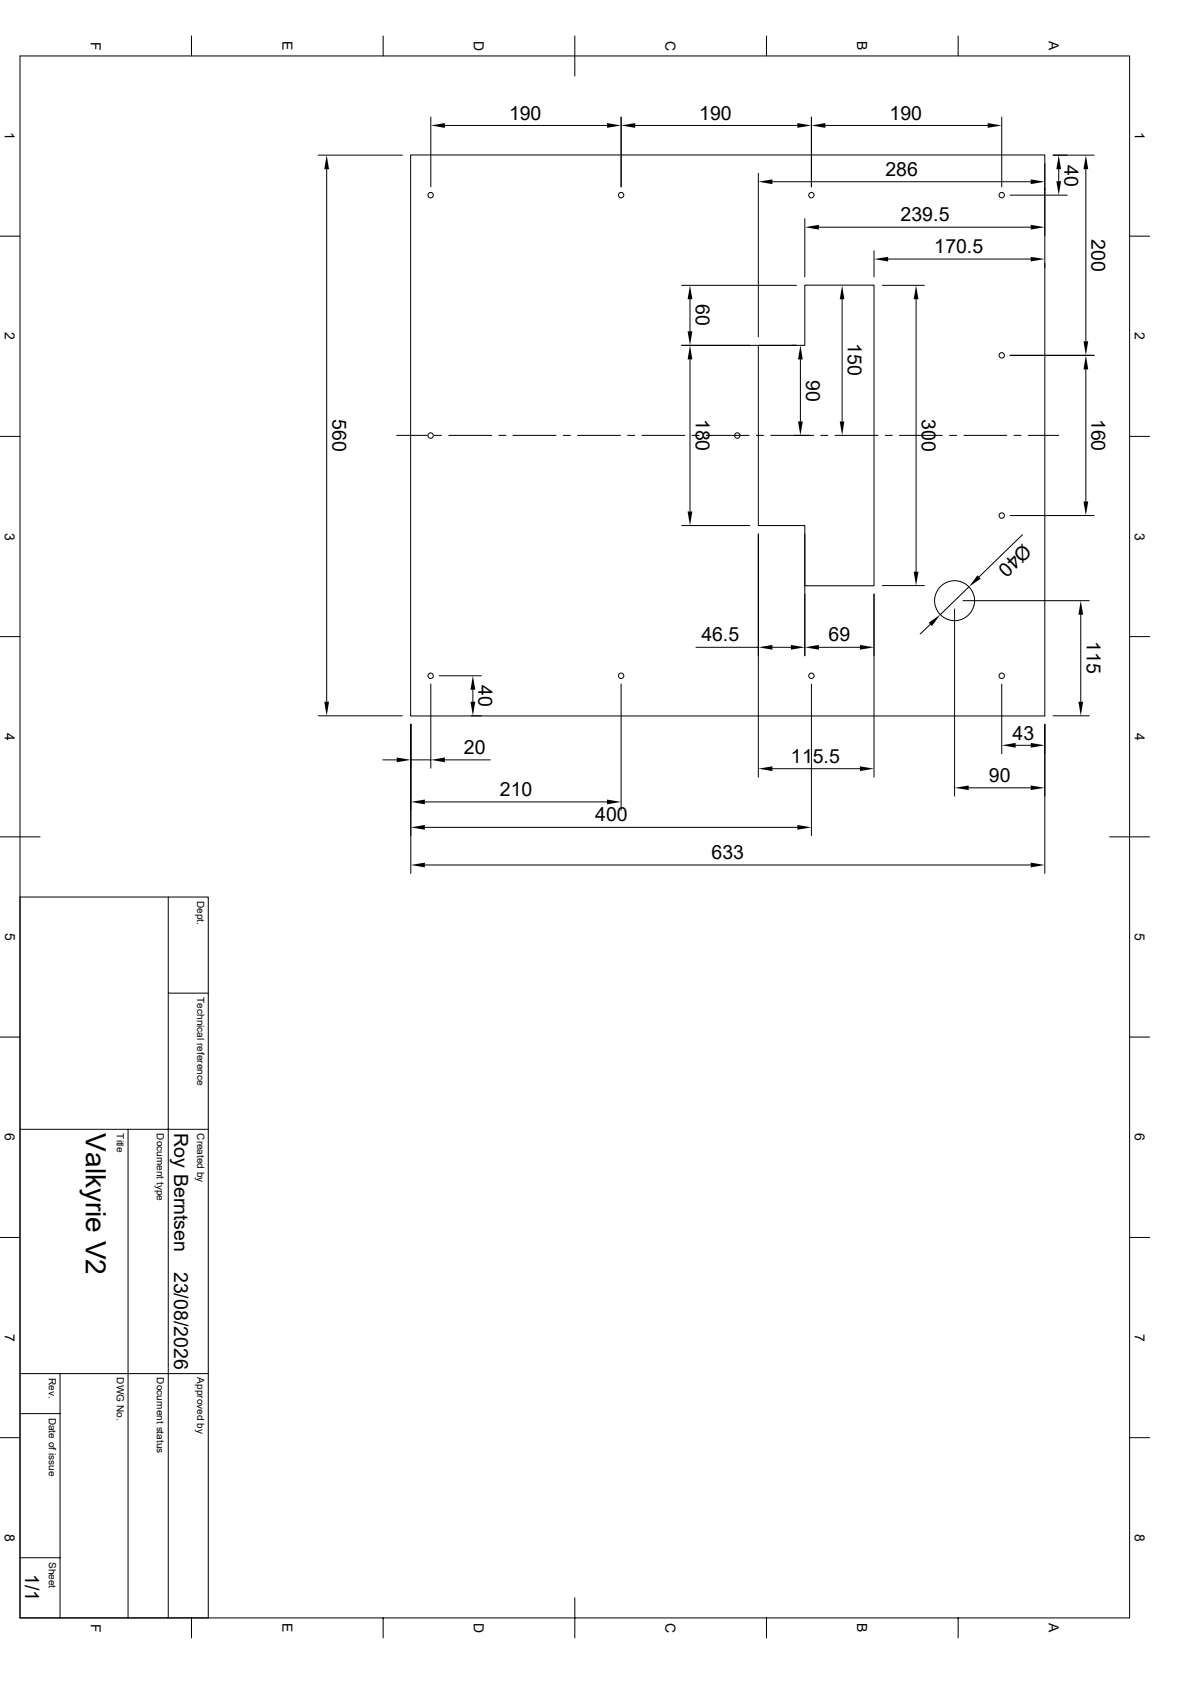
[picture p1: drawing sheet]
<svg xmlns="http://www.w3.org/2000/svg" width="297mm" height="420mm" viewBox="0 0 297 420" stroke-linecap="round" stroke-linejoin="round" font-family="sans-serif">
<g fill="none" stroke="#000" stroke-width=".25">
<path d="M5 14h276.9v390h-276.9zM47.8 9v5M95.6 9v5M143.5 9v10M191.3 9v5M239.1 9v5M79.4 38.7h21M102.5 38.7h158.3v140.1h-158.3zM107.5 29.3v17.4M111 31.3h40.5M155 29.3v17.4M158.5 31.3h40.5"/>
<path d="M202.5 29.3v17.4M206 31.3h40.5M250 29.3v17.4M262.8 38.7h10.3M0 59h5M81.5 42.2v133M189.3 43.3v40.8M192.8 45.4h64.5M200.9 54.6v14.5M204.4 56.7h52.9M252.1 48.7h14.3M260.8 40.9v17.9"/>
<path d="M264.2 42.2v3.1M271 42.2v43M281.9 59h5M170.1 71.2h28.7M172.2 74.7v8M200.9 71.2h17.2v75.1h-17.2v-15.1h-11.6v-45h11.6zM210.2 74.7v30.5M218.1 62.6v6.5M220.2 71.2h10.5M221.7 64.7h35.6M228.6 74.7v68M260.8 65.7v1.1"/>
<path d="M170.1 86.2h28.7M172.2 89.7v38M199.8 89.7v15.5M252.1 88.7h21M271 92.2v33M0 109h5M99 108.7h7.6M108.4 108.7h1.8M112 108.7h10.7M124.5 108.7h1.8M128.1 108.7h10.7M140.6 108.7h1.8"/>
<path d="M144.1 108.7h10.8M156.6 108.7h1.8M160.2 108.7h10.7M172.7 108.7h1.8M176.3 108.7h10.7M188.8 108.7h1.8M192.4 108.7h10.7M204.9 108.7h1.7M208.4 108.7h10.8M220.9 108.7h1.8M224.5 108.7h10.7M237 108.7h1.8"/>
<path d="M240.6 108.7h10.7M253.1 108.7h1.7M256.6 108.7h7.6M281.9 109h5M170.1 131.2h17.1M189.3 133.3v60.8M200.9 133.3v30.4M252.1 128.7h21M255.2 133.5l-10.9 10.6M0 159h5M218.1 148.3v45.8M220.2 146.2h10.5"/>
<path d="M232.2 155.9l-2.5 2.4M238.3 152.1v46.7M240.4 150h31.5M241.9 146.5l-7.2 7M269.7 153.5v21.7M281.9 159h5M79.4 178.7h21M107.5 170.8v21M109.6 168.7h10.5M117.6 178.7h2.5M118 172.2v3M155 170.8v31.5"/>
<path d="M173.7 161.6h15.6M192.8 161.6h4.6M202.5 170.8v37.9M204.4 161.6h10.2M250 170.8v17.4M262.8 178.7h9.1M95.5 189.7h3.5M102.5 189.7h5M102.5 180.8v37.3M111 189.7h11.4M192.8 191.9h21.8M241.8 196.7h15.5"/>
<path d="M253.5 186.1h3.8M260.8 180.8v37.3M0 209h10M106 216h151.3M106 200.2h45.5M106 206.6h93M276.9 209h10M5 224h47v180M42 224v180M0 259h5M42 248h10M281.9 259h5"/>
<path d="M5 282h47M32 282v122M0 309h5M281.9 309h5M0 359h5M5 353h10M5 343h47M15 343v61M281.9 359h5M5 389h10M143.5 398.9v10.1M47.8 404v5"/>
<path d="M95.6 404v5M191.3 404v5M239.1 404v5"/>
<circle cx="107.5" cy="48.7" r=".68"/>
<circle cx="155" cy="48.7" r=".68"/>
<circle cx="202.5" cy="48.7" r=".68"/>
<circle cx="250" cy="48.7" r=".68"/>
<circle cx="250" cy="88.7" r=".68"/>
<circle cx="107.5" cy="108.8" r=".68"/>
<circle cx="184" cy="108.8" r=".68"/>
<circle cx="250" cy="128.7" r=".68"/>
<circle cx="238.2" cy="150" r="5"/>
<circle cx="107.5" cy="168.7" r=".68"/>
<circle cx="155" cy="168.7" r=".68"/>
<circle cx="202.5" cy="168.7" r=".68"/>
<circle cx="250" cy="168.7" r=".68"/>
</g>
<g fill="#000">
<path d="M107.5 31.3l3.5-.6v1.2zM151.5 30.7l3.5 .6-3.5 .6zM155 31.3l3.5-.6v1.2zM199 30.7l3.5 .6-3.5 .6zM202.5 31.3l3.5-.6v1.2zM246.5 30.7l3.5 .6-3.5 .6zM81.5 38.7l.6 3.5h-1.2zM189.3 45.4l3.5-.6v1.2zM200.9 56.7l3.5-.6v1.2zM257.3 56.1l3.5 .6-3.5 .6zM257.3 44.8l3.5 .6-3.5 .6zM263.7 45.3h1.1l-.6 3.4z"/>
<path d="M264.2 38.7l.6 3.5h-1.1zM271 38.7l.6 3.5h-1.2zM172.2 71.2l.6 3.5h-1.2zM210.2 71.2l.5 3.5h-1.1zM218.1 64.7l3.6-.6v1.2zM228.6 71.2l.6 3.5h-1.2zM257.3 64.1l3.5 .6-3.5 .6zM172.2 86.2l.6 3.5h-1.2zM171.6 82.7h1.2l-.6 3.5zM199.8 86.2l.6 3.5h-1.2zM270.4 85.2h1.2l-.6 3.5zM271 88.7l.6 3.5h-1.2z"/>
<path d="M199.2 105.2h1.2l-.6 3.5zM209.6 105.2h1.1l-.5 3.5zM171.6 127.7h1.2l-.6 3.5zM270.4 125.2h1.2l-.6 3.5zM228 142.7h1.2l-.6 3.5zM231.8 155.5l2.9-2-2.1 2.8zM244 143.6l.8 .9-2.9 2zM269.7 150l.6 3.5h-1.1zM80.9 175.2h1.2l-.6 3.5zM117.4 175.2h1.2l-.6 3.5zM118 168.7l.6 3.5h-1.2zM189.3 161.6l3.5-.6v1.2z"/>
<path d="M197.4 161l3.5 .6-3.5 .6zM200.9 161.6l3.5-.6v1.2zM214.6 161l3.5 .6-3.5 .6zM269.2 175.2h1.1l-.6 3.5zM99 189.1l3.5 .6-3.5 .6zM102.5 200.2l3.5-.6v1.2zM107.5 189.7l3.5-.6v1.2zM151.5 199.6l3.5 .6-3.5 .6zM189.3 191.9l3.5-.6v1.2zM214.6 191.3l3.5 .6-3.5 .6zM238.3 196.7l3.5-.6v1.2zM250 186.1l3.5-.6v1.2z"/>
<path d="M257.3 196.1l3.5 .6-3.5 .6zM257.3 185.5l3.5 .6-3.5 .6zM102.5 216l3.5-.6v1.2zM102.5 206.6l3.5-.6v1.2zM199 206l3.5 .6-3.5 .6zM257.3 215.4l3.5 .6-3.5 .6z"/>
</g>
<text font-size="7" x="21.5" y="283" transform="rotate(90 21.5 283)">Valkyrie V2</text>
<g font-size="4.9">
<text x="127" y="29.9">190</text>
<text x="174.5" y="29.9">190</text>
<text x="222" y="29.9">190</text>
<text x="265.7" y="41.1" transform="rotate(90 265.7 41.1)">40</text>
<text x="221" y="43.9">286</text>
<text x="224.7" y="55.2">239.5</text>
<text x="272.5" y="59.7" transform="rotate(90 272.5 59.7)">200</text>
<text x="233.2" y="63.2">170.5</text>
<text x="173.7" y="76" transform="rotate(90 173.7 76)">60</text>
<text x="211.6" y="85.8" transform="rotate(90 211.6 85.8)">150</text>
<text x="201.2" y="94.8" transform="rotate(90 201.2 94.8)">90</text>
<text x="83" y="104.7" transform="rotate(90 83 104.7)">560</text>
<text x="173.7" y="104.5" transform="rotate(90 173.7 104.5)">180</text>
<text x="230.1" y="104.6" transform="rotate(90 230.1 104.6)">300</text>
<text x="272.5" y="104.5" transform="rotate(90 272.5 104.5)">160</text>
<text x="255.4" y="135.5" transform="rotate(136 255.4 135.5)">Ø40</text>
<text x="175" y="160.1">46.5</text>
<text x="206.8" y="160.1">69</text>
<text x="271.2" y="160.1" transform="rotate(90 271.2 160.1)">115</text>
<text x="119.5" y="171.1" transform="rotate(90 119.5 171.1)">40</text>
<text x="252.7" y="184.7">43</text>
<text x="115.8" y="188.3">20</text>
<text x="197.4" y="190.5">115.5</text>
<text x="246.8" y="195.2">90</text>
<text x="124.8" y="198.8">210</text>
<text x="148.5" y="205.1">400</text>
<text x="177.6" y="214.5">633</text>
<text x="43.5" y="283" transform="rotate(90 43.5 283)">Roy Berntsen</text>
<text x="43.5" y="317.5" transform="rotate(90 43.5 317.5)">23/08/2026</text>
<text x="6.3" y="393.1" transform="rotate(90 6.3 393.1)">1/1</text>
</g>
<g font-size="3.5">
<text x="22.6" y="10.4" transform="rotate(90 22.6 10.4)">F</text>
<text x="70.5" y="10.3" transform="rotate(90 70.5 10.3)">E</text>
<text x="118.3" y="10.2" transform="rotate(90 118.3 10.2)">D</text>
<text x="166.1" y="10.2" transform="rotate(90 166.1 10.2)">C</text>
<text x="214" y="10.3" transform="rotate(90 214 10.3)">B</text>
<text x="261.8" y="10.3" transform="rotate(90 261.8 10.3)">A</text>
<text x="1.2" y="33" transform="rotate(90 1.2 33)">1</text>
<text x="283.2" y="33" transform="rotate(90 283.2 33)">1</text>
<text x="1.2" y="83" transform="rotate(90 1.2 83)">2</text>
<text x="283.2" y="83" transform="rotate(90 283.2 83)">2</text>
<text x="1.2" y="133" transform="rotate(90 1.2 133)">3</text>
<text x="283.2" y="133" transform="rotate(90 283.2 133)">3</text>
<text x="1.2" y="183" transform="rotate(90 1.2 183)">4</text>
<text x="283.2" y="183" transform="rotate(90 283.2 183)">4</text>
<text x="1.3" y="233" transform="rotate(90 1.3 233)">5</text>
<text x="283.3" y="233" transform="rotate(90 283.3 233)">5</text>
<text x="1.2" y="283" transform="rotate(90 1.2 283)">6</text>
<text x="283.2" y="283" transform="rotate(90 283.2 283)">6</text>
<text x="1.2" y="333" transform="rotate(90 1.2 333)">7</text>
<text x="283.2" y="333" transform="rotate(90 283.2 333)">7</text>
<text x="1.2" y="383" transform="rotate(90 1.2 383)">8</text>
<text x="283.2" y="383" transform="rotate(90 283.2 383)">8</text>
<text x="22.6" y="405.4" transform="rotate(90 22.6 405.4)">F</text>
<text x="70.5" y="405.3" transform="rotate(90 70.5 405.3)">E</text>
<text x="118.3" y="405.2" transform="rotate(90 118.3 405.2)">D</text>
<text x="166.1" y="405.2" transform="rotate(90 166.1 405.2)">C</text>
<text x="214" y="405.3" transform="rotate(90 214 405.3)">B</text>
<text x="261.8" y="405.3" transform="rotate(90 261.8 405.3)">A</text>
</g>
<g font-size="2.5">
<text x="49.2" y="225" transform="rotate(90 49.2 225)">Dept.</text>
<text x="49.2" y="249" transform="rotate(90 49.2 249)">Technical reference</text>
<text x="29.2" y="283" transform="rotate(90 29.2 283)">Title</text>
<text x="39.2" y="283" transform="rotate(90 39.2 283)">Document type</text>
<text x="49.2" y="283" transform="rotate(90 49.2 283)">Created by</text>
<text x="12.2" y="344" transform="rotate(90 12.2 344)">Rev.</text>
<text x="29.2" y="344" transform="rotate(90 29.2 344)">DWG No.</text>
<text x="39.2" y="344" transform="rotate(90 39.2 344)">Document status</text>
<text x="49.2" y="344" transform="rotate(90 49.2 344)">Approved by</text>
<text x="12.2" y="354" transform="rotate(90 12.2 354)">Date of issue</text>
<text x="12.2" y="390" transform="rotate(90 12.2 390)">Sheet</text>
</g>
</svg>
